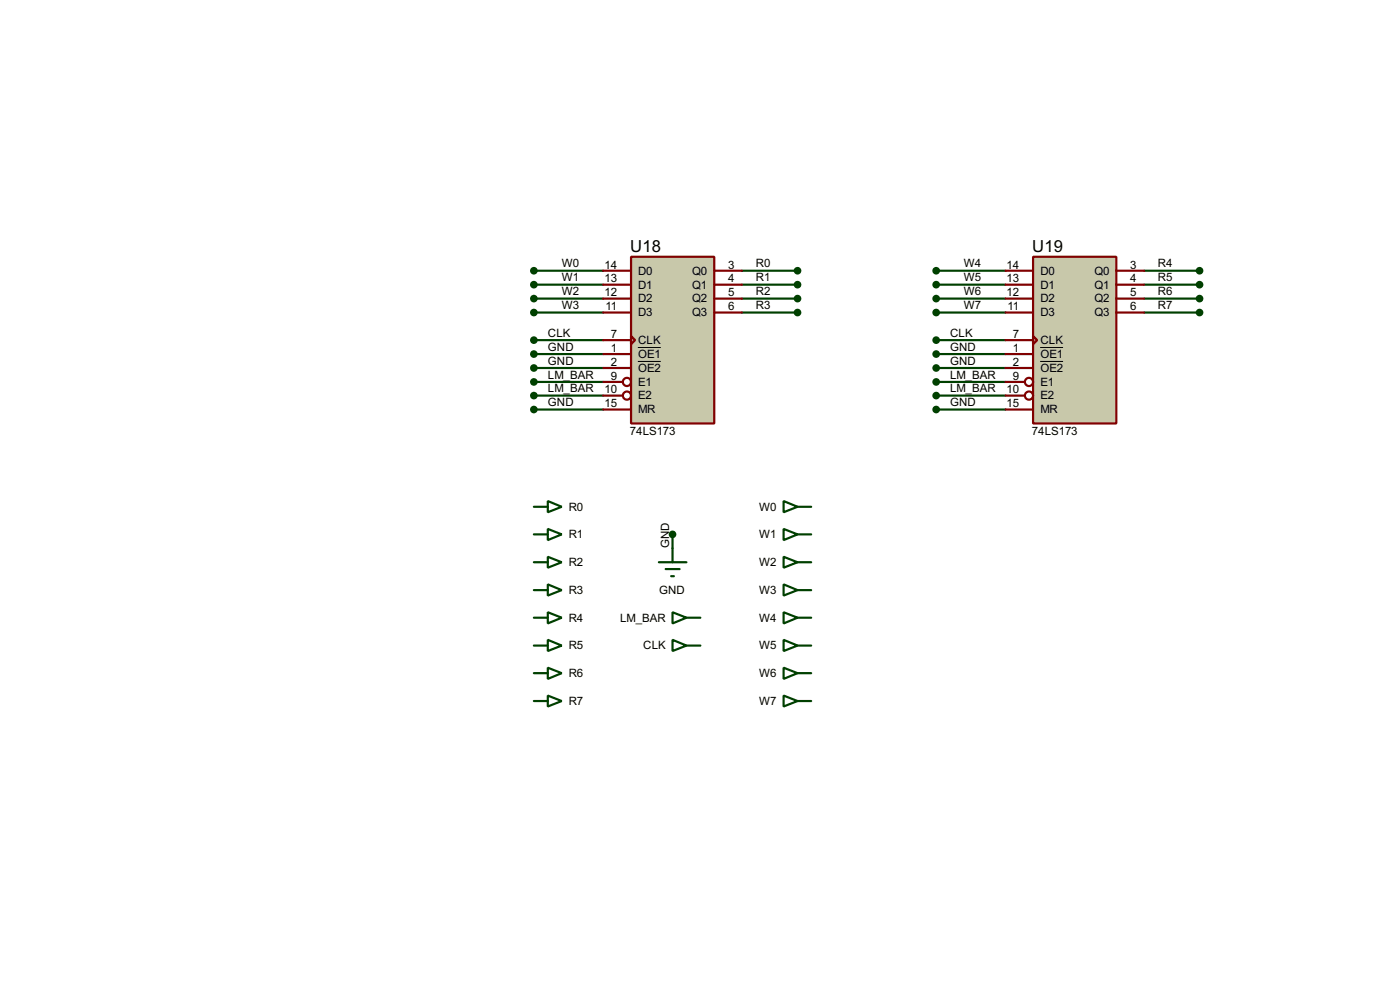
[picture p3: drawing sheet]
<svg xmlns="http://www.w3.org/2000/svg" width="256mm" height="180mm" viewBox="0 0 256 180" stroke-linecap="round" stroke-linejoin="round" font-family="sans-serif">
<g fill="none" stroke="#004000" stroke-width=".4">
<path d="M97.8 57.2h12.7M97.8 54.7h12.7M97.8 52.1h12.7M97.8 49.6h12.7M135.9 57.2h10.2M135.9 54.7h10.2M135.9 52.1h10.2M135.9 49.6h10.2M171.5 57.2h12.7M171.5 54.7h12.7M171.5 52.1h12.7M171.5 49.6h12.7"/>
<path d="M209.6 57.2h10.2M209.6 54.7h10.2M209.6 52.1h10.2M209.6 49.6h10.2M97.8 62.3h12.7M97.8 64.8h12.7M97.8 67.4h12.7M97.8 75h12.7M97.8 69.9h12.7M97.8 72.4h12.7M171.5 62.3h12.7M171.5 64.8h12.7"/>
<path d="M171.5 67.4h12.7M171.5 75h12.7M171.5 69.9h12.7M171.5 72.4h12.7M123.2 97.8v2.6"/>
</g>
<path d="M115.6 47h15.3v30.5h-15.3z" fill="#c8c8aa" stroke="#800000" stroke-width=".4"/>
<g fill="none" stroke="#800000" stroke-width=".4">
<path d="M110.5 49.6h5.1M110.5 52.1h5.1M110.5 54.7h5.1M110.5 57.2h5.1M130.9 49.6h5M130.9 52.1h5M130.9 54.7h5M130.9 57.2h5M110.5 62.3h5.1M110.5 64.8h5.1M110.5 67.4h5.1M110.5 69.9h3.6"/>
<path d="M110.5 72.4h3.6M110.5 75h5.1M115.6 61.5l.8 .8-.8 .7z"/>
<circle cx="114.8" cy="69.9" r=".75"/>
<circle cx="114.8" cy="72.4" r=".75"/>
</g>
<path d="M116.9 63.6h4.2M116.9 66.2h4.2" fill="none" stroke="#000" stroke-width=".18"/>
<g fill="#004000" stroke="#004000" stroke-width=".4">
<circle cx="97.8" cy="62.3" r=".5"/>
<circle cx="97.8" cy="64.8" r=".5"/>
<circle cx="97.8" cy="67.4" r=".5"/>
<circle cx="97.8" cy="75" r=".5"/>
</g>
<path d="M189.3 47h15.2v30.5h-15.2z" fill="#c8c8aa" stroke="#800000" stroke-width=".4"/>
<g fill="none" stroke="#800000" stroke-width=".4">
<path d="M184.2 49.6h5.1M184.2 52.1h5.1M184.2 54.7h5.1M184.2 57.2h5.1M204.5 49.6h5.1M204.5 52.1h5.1M204.5 54.7h5.1M204.5 57.2h5.1M184.2 62.3h5.1M184.2 64.8h5.1M184.2 67.4h5.1M184.2 69.9h3.6"/>
<path d="M184.2 72.4h3.6M184.2 75h5.1M189.3 61.5l.7 .8-.7 .7z"/>
<circle cx="188.5" cy="72.4" r=".75"/>
<circle cx="188.5" cy="69.9" r=".75"/>
</g>
<path d="M190.6 63.6h4.2M190.6 66.2h4.2" fill="none" stroke="#000" stroke-width=".18"/>
<g fill="#004000" stroke="#004000" stroke-width=".4">
<circle cx="171.5" cy="62.3" r=".5"/>
<circle cx="171.5" cy="64.8" r=".5"/>
<circle cx="171.5" cy="67.4" r=".5"/>
<circle cx="171.5" cy="75" r=".5"/>
<circle cx="97.8" cy="69.9" r=".5"/>
<circle cx="97.8" cy="72.4" r=".5"/>
<circle cx="171.5" cy="69.9" r=".5"/>
<circle cx="171.5" cy="72.4" r=".5"/>
<circle cx="97.8" cy="57.2" r=".5"/>
<circle cx="97.8" cy="54.7" r=".5"/>
<circle cx="97.8" cy="52.1" r=".5"/>
<circle cx="97.8" cy="49.6" r=".5"/>
<circle cx="146.1" cy="49.6" r=".5"/>
<circle cx="146.1" cy="52.1" r=".5"/>
<circle cx="146.1" cy="54.7" r=".5"/>
<circle cx="146.1" cy="57.2" r=".5"/>
<circle cx="219.7" cy="49.6" r=".5"/>
<circle cx="219.7" cy="52.1" r=".5"/>
<circle cx="219.7" cy="54.7" r=".5"/>
<circle cx="219.7" cy="57.2" r=".5"/>
<circle cx="171.5" cy="49.6" r=".5"/>
<circle cx="171.5" cy="52.1" r=".5"/>
<circle cx="171.5" cy="54.7" r=".5"/>
<circle cx="171.5" cy="57.2" r=".5"/>
<circle cx="123.2" cy="97.8" r=".5"/>
</g>
<g fill="none" stroke="#004000" stroke-width=".4">
<path d="M97.8 92.8h2.6M97.8 97.8h2.6M100.4 91.7l2.5 1.1-2.5 1zM100.4 96.8l2.5 1-2.5 1.1zM143.6 91.7l2.5 1.1-2.5 1zM143.6 96.8l2.5 1-2.5 1.1zM146.1 92.8h2.5M146.1 97.8h2.5M97.8 113.1h2.6M97.8 118.2h2.6M97.8 102.9h2.6M97.8 108h2.6"/>
<path d="M100.4 101.9l2.5 1-2.5 1zM100.4 107l2.5 1-2.5 1zM100.4 112.1l2.5 1-2.5 1zM100.4 117.1l2.5 1.1-2.5 1zM120.7 102.9h5.1M122 104.2h2.5M123 105.5h.5M123.2 112.1l2.6 1-2.6 1zM123.2 117.1l2.6 1.1-2.6 1zM123.2 100.4v2.5M125.8 113.1h2.5M125.8 118.2h2.5"/>
<path d="M143.6 101.9l2.5 1-2.5 1zM143.6 107l2.5 1-2.5 1zM143.6 112.1l2.5 1-2.5 1zM143.6 117.1l2.5 1.1-2.5 1zM146.1 113.1h2.5M146.1 118.2h2.5M146.1 102.9h2.5M146.1 108h2.5M97.8 123.2h2.6M97.8 128.3h2.6M100.4 122.2l2.5 1-2.5 1.1zM100.4 127.3l2.5 1-2.5 1z"/>
<path d="M143.6 122.2l2.5 1-2.5 1.1zM143.6 127.3l2.5 1-2.5 1zM146.1 123.2h2.5M146.1 128.3h2.5"/>
</g>
<g font-size="3.4">
<text x="115.5" y="46.2">U18</text>
<text x="189.1" y="46.2">U19</text>
</g>
<g font-size="2.4">
<text x="102.9" y="51.5">W1</text>
<text x="102.9" y="49">W0</text>
<text x="110.8" y="49.2">14</text>
<text x="110.8" y="51.7">13</text>
<text x="116.9" y="50.3">D0</text>
<text x="116.9" y="52.8">D1</text>
<text x="126.8" y="50.3">Q0</text>
<text x="126.8" y="52.8">Q1</text>
<text x="133.4" y="49.2">3</text>
<text x="133.4" y="51.7">4</text>
<text x="138.5" y="49">R0</text>
<text x="138.5" y="51.5">R1</text>
<text x="176.6" y="49">W4</text>
<text x="176.6" y="51.5">W5</text>
<text x="184.4" y="49.2">14</text>
<text x="184.4" y="51.7">13</text>
<text x="190.6" y="50.3">D0</text>
<text x="190.6" y="52.8">D1</text>
<text x="200.5" y="50.3">Q0</text>
<text x="200.5" y="52.8">Q1</text>
<text x="207.1" y="49.2">3</text>
<text x="207.1" y="51.7">4</text>
<text x="212.1" y="49">R4</text>
<text x="212.1" y="51.5">R5</text>
<text x="102.9" y="56.6">W3</text>
<text x="102.9" y="54">W2</text>
<text x="110.8" y="54.3">12</text>
<text x="110.9" y="56.8">11</text>
<text x="116.9" y="55.4">D2</text>
<text x="116.9" y="57.9">D3</text>
<text x="126.8" y="55.4">Q2</text>
<text x="126.8" y="57.9">Q3</text>
<text x="133.4" y="54.3">5</text>
<text x="133.4" y="56.8">6</text>
<text x="138.5" y="54">R2</text>
<text x="138.5" y="56.6">R3</text>
<text x="176.6" y="54">W6</text>
<text x="176.6" y="56.6">W7</text>
<text x="184.4" y="54.3">12</text>
<text x="184.6" y="56.8">11</text>
<text x="190.6" y="55.4">D2</text>
<text x="190.6" y="57.9">D3</text>
<text x="200.5" y="55.4">Q2</text>
<text x="200.5" y="57.9">Q3</text>
<text x="207.1" y="54.3">5</text>
<text x="207.1" y="56.8">6</text>
<text x="212.1" y="54">R6</text>
<text x="212.1" y="56.6">R7</text>
<text x="100.4" y="61.7">CLK</text>
<text x="100.4" y="64.2">GND</text>
<text x="111.9" y="61.9">7</text>
<text x="111.9" y="64.4">1</text>
<text x="116.9" y="63">CLK</text>
<text x="116.9" y="65.5">OE1</text>
<text x="174" y="61.7">CLK</text>
<text x="174" y="64.2">GND</text>
<text x="185.6" y="61.9">7</text>
<text x="185.6" y="64.4">1</text>
<text x="190.6" y="63">CLK</text>
<text x="190.6" y="65.5">OE1</text>
<text x="100.4" y="66.7">GND</text>
<text x="100.4" y="69.3">LM_BAR</text>
<text x="100.4" y="71.8">LM_BAR</text>
<text x="110.8" y="72">10</text>
<text x="111.9" y="67">2</text>
<text x="111.9" y="69.5">9</text>
<text x="116.9" y="68.1">OE2</text>
<text x="116.9" y="70.6">E1</text>
<text x="174" y="66.7">GND</text>
<text x="174" y="69.3">LM_BAR</text>
<text x="174" y="71.8">LM_BAR</text>
<text x="184.4" y="72">10</text>
<text x="185.6" y="67">2</text>
<text x="185.6" y="69.5">9</text>
<text x="190.6" y="68.1">OE2</text>
<text x="190.6" y="70.6">E1</text>
<text x="100.4" y="74.4">GND</text>
<text x="110.8" y="74.6">15</text>
<text x="116.9" y="73.1">E2</text>
<text x="116.9" y="75.7">MR</text>
<text x="174" y="74.4">GND</text>
<text x="184.4" y="74.6">15</text>
<text x="190.6" y="73.1">E2</text>
<text x="190.6" y="75.7">MR</text>
<text x="115.4" y="79.6">74LS173</text>
<text x="189.1" y="79.6">74LS173</text>
<text x="104.2" y="93.5">R0</text>
<text x="139.1" y="93.5">W0</text>
<text x="104.2" y="98.5">R1</text>
<text x="122.6" y="100.3" transform="rotate(-90 122.6 100.3)">GND</text>
<text x="139.1" y="98.5">W1</text>
<text x="104.2" y="103.6">R2</text>
<text x="139.1" y="103.6">W2</text>
<text x="104.2" y="108.7">R3</text>
<text x="104.2" y="113.8">R4</text>
<text x="113.6" y="113.8">LM_BAR</text>
<text x="120.7" y="108.7">GND</text>
<text x="139.1" y="108.7">W3</text>
<text x="139.1" y="113.8">W4</text>
<text x="104.2" y="118.9">R5</text>
<text x="117.8" y="118.9">CLK</text>
<text x="139.1" y="118.9">W5</text>
<text x="104.2" y="123.9">R6</text>
<text x="139.1" y="123.9">W6</text>
<text x="104.2" y="129">R7</text>
<text x="139.1" y="129">W7</text>
</g>
</svg>
